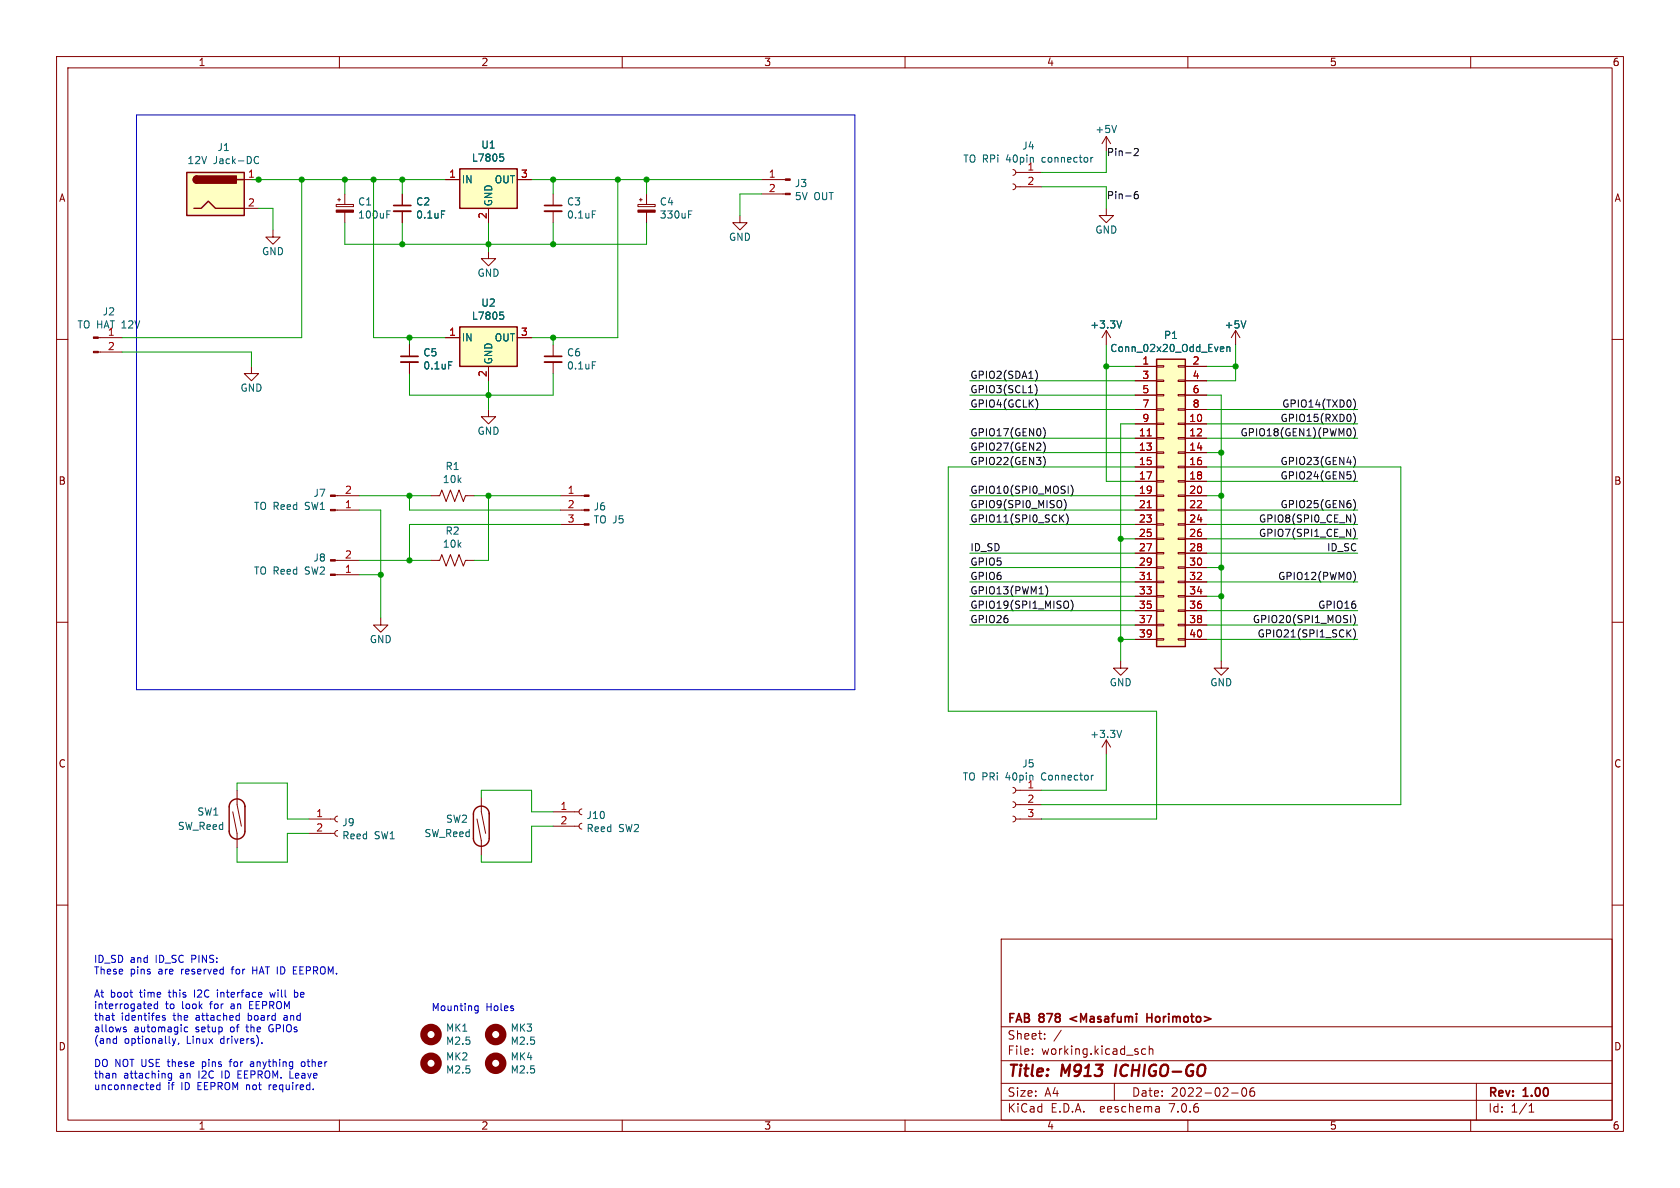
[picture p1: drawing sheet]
EESchema Schematic File Version 4
EELAYER 30 0
EELAYER END
$Descr A4 11693 8268
encoding utf-8
Sheet 1 1
Title "M913 ICHIGO-GO "
Date "2022-02-06"
Rev "1.00"
Comp "FAB 878 <Masafumi Horimoto>"
Comment1 ""
Comment2 ""
Comment3 ""
Comment4 ""
$EndDescr
$Comp
L power:+5V #PWR01
U 1 1
P 8600 2400
F 0 "#PWR01" H 8600 2250 50  0001 C CNN
F 1 "+5V" H 8600 2540 50  0000 C CNN
F 2 "" H 8600 2400 50  0000 C CNN
F 3 "" H 8600 2400 50  0000 C CNN
	1    8600 2400
	1    0    0    -1  
$EndComp
Wire Wire Line
	8600 2400 8600 2550
Wire Wire Line
	8600 2550 8400 2550
Wire Wire Line
	8600 2650 8400 2650
Connection ~ 8600 2550
$Comp
L power:GND #PWR02
U 1 1
P 8500 4600
F 0 "#PWR02" H 8500 4350 50  0001 C CNN
F 1 "GND" H 8500 4450 50  0000 C CNN
F 2 "" H 8500 4600 50  0000 C CNN
F 3 "" H 8500 4600 50  0000 C CNN
	1    8500 4600
	1    0    0    -1  
$EndComp
Wire Wire Line
	8500 2750 8500 3150
Wire Wire Line
	8500 4150 8400 4150
Wire Wire Line
	8500 3950 8400 3950
Connection ~ 8500 4150
Wire Wire Line
	8500 3450 8400 3450
Connection ~ 8500 3950
Wire Wire Line
	8500 3150 8400 3150
Connection ~ 8500 3450
$Comp
L power:GND #PWR03
U 1 1
P 7800 4600
F 0 "#PWR03" H 7800 4350 50  0001 C CNN
F 1 "GND" H 7800 4450 50  0000 C CNN
F 2 "" H 7800 4600 50  0000 C CNN
F 3 "" H 7800 4600 50  0000 C CNN
	1    7800 4600
	1    0    0    -1  
$EndComp
Wire Wire Line
	7800 4450 7900 4450
Wire Wire Line
	7800 2950 7800 3750
Wire Wire Line
	7800 3750 7900 3750
Connection ~ 7800 4450
Connection ~ 7700 2550
Wire Wire Line
	7700 3350 7900 3350
Wire Wire Line
	7700 2550 7900 2550
Wire Wire Line
	7700 2400 7700 2550
$Comp
L power:+3.3V #PWR04
U 1 1
P 7700 2400
F 0 "#PWR04" H 7700 2250 50  0001 C CNN
F 1 "+3.3V" H 7700 2540 50  0000 C CNN
F 2 "" H 7700 2400 50  0000 C CNN
F 3 "" H 7700 2400 50  0000 C CNN
	1    7700 2400
	1    0    0    -1  
$EndComp
Wire Wire Line
	7800 2950 7900 2950
Connection ~ 7800 3750
Wire Wire Line
	7900 2650 6750 2650
Wire Wire Line
	6750 2750 7900 2750
Wire Wire Line
	6750 2850 7900 2850
Wire Wire Line
	7900 3050 6750 3050
Wire Wire Line
	6750 3150 7900 3150
Wire Wire Line
	7900 3450 6750 3450
Wire Wire Line
	6750 3550 7900 3550
Wire Wire Line
	6750 3650 7900 3650
Wire Wire Line
	7900 3850 6750 3850
Wire Wire Line
	6750 3950 7900 3950
Wire Wire Line
	6750 4050 7900 4050
Wire Wire Line
	7900 4150 6750 4150
Wire Wire Line
	6750 4250 7900 4250
Wire Wire Line
	6750 4350 7900 4350
Wire Wire Line
	8400 4250 9450 4250
Wire Wire Line
	8400 4350 9450 4350
Wire Wire Line
	8400 3750 9450 3750
Wire Wire Line
	8400 3850 9450 3850
Wire Wire Line
	8400 3550 9450 3550
Wire Wire Line
	8400 3650 9450 3650
Wire Wire Line
	8400 3350 9450 3350
Wire Wire Line
	8400 2950 9450 2950
Wire Wire Line
	8400 3050 9450 3050
Wire Wire Line
	8400 2850 9450 2850
Wire Wire Line
	8400 4050 9450 4050
Text Label 6750 2650 0    50   ~ 0
GPIO2(SDA1)
Text Label 6750 2750 0    50   ~ 0
GPIO3(SCL1)
Text Label 6750 2850 0    50   ~ 0
GPIO4(GCLK)
Text Label 6750 3050 0    50   ~ 0
GPIO17(GEN0)
Text Label 6750 3150 0    50   ~ 0
GPIO27(GEN2)
Text Label 6750 3250 0    50   ~ 0
GPIO22(GEN3)
Text Label 6750 3450 0    50   ~ 0
GPIO10(SPI0_MOSI)
Text Label 6750 3550 0    50   ~ 0
GPIO9(SPI0_MISO)
Text Label 6750 3650 0    50   ~ 0
GPIO11(SPI0_SCK)
Text Label 6750 3850 0    50   ~ 0
ID_SD
Text Label 6750 3950 0    50   ~ 0
GPIO5
Text Label 6750 4050 0    50   ~ 0
GPIO6
Text Label 6750 4150 0    50   ~ 0
GPIO13(PWM1)
Text Label 6750 4250 0    50   ~ 0
GPIO19(SPI1_MISO)
Text Label 6750 4350 0    50   ~ 0
GPIO26
Text Label 9450 4350 2    50   ~ 0
GPIO20(SPI1_MOSI)
Text Label 9450 4250 2    50   ~ 0
GPIO16
Text Label 9450 4050 2    50   ~ 0
GPIO12(PWM0)
Text Label 9450 3850 2    50   ~ 0
ID_SC
Text Label 9450 3750 2    50   ~ 0
GPIO7(SPI1_CE_N)
Text Label 9450 3650 2    50   ~ 0
GPIO8(SPI0_CE_N)
Text Label 9450 3550 2    50   ~ 0
GPIO25(GEN6)
Text Label 9450 3350 2    50   ~ 0
GPIO24(GEN5)
Text Label 9450 3250 2    50   ~ 0
GPIO23(GEN4)
Text Label 9450 3050 2    50   ~ 0
GPIO18(GEN1)(PWM0)
Text Label 9450 2950 2    50   ~ 0
GPIO15(RXD0)
Text Label 9450 2850 2    50   ~ 0
GPIO14(TXD0)
Wire Wire Line
	8500 2750 8400 2750
Connection ~ 8500 3150
Text Notes 650  7600 0    50   ~ 0
ID_SD and ID_SC PINS:\nThese pins are reserved for HAT ID EEPROM.\n\nAt boot time this I2C interface will be\ninterrogated to look for an EEPROM\nthat identifes the attached board and\nallows automagic setup of the GPIOs\n(and optionally, Linux drivers).\n\nDO NOT USE these pins for anything other\nthan attaching an I2C ID EEPROM. Leave\nunconnected if ID EEPROM not required.
$Comp
L M913-rescue:Mounting_Hole-Mechanical MK1
U 1 1
P 3000 7200
F 0 "MK1" H 3100 7246 50  0000 L CNN
F 1 "M2.5" H 3100 7155 50  0000 L CNN
F 2 "MountingHole:MountingHole_2.7mm_M2.5" H 3000 7200 60  0001 C CNN
F 3 "" H 3000 7200 60  0001 C CNN
	1    3000 7200
	1    0    0    -1  
$EndComp
$Comp
L M913-rescue:Mounting_Hole-Mechanical MK3
U 1 1
P 3450 7200
F 0 "MK3" H 3550 7246 50  0000 L CNN
F 1 "M2.5" H 3550 7155 50  0000 L CNN
F 2 "MountingHole:MountingHole_2.7mm_M2.5" H 3450 7200 60  0001 C CNN
F 3 "" H 3450 7200 60  0001 C CNN
	1    3450 7200
	1    0    0    -1  
$EndComp
$Comp
L M913-rescue:Mounting_Hole-Mechanical MK2
U 1 1
P 3000 7400
F 0 "MK2" H 3100 7446 50  0000 L CNN
F 1 "M2.5" H 3100 7355 50  0000 L CNN
F 2 "MountingHole:MountingHole_2.7mm_M2.5" H 3000 7400 60  0001 C CNN
F 3 "" H 3000 7400 60  0001 C CNN
	1    3000 7400
	1    0    0    -1  
$EndComp
$Comp
L M913-rescue:Mounting_Hole-Mechanical MK4
U 1 1
P 3450 7400
F 0 "MK4" H 3550 7446 50  0000 L CNN
F 1 "M2.5" H 3550 7355 50  0000 L CNN
F 2 "MountingHole:MountingHole_2.7mm_M2.5" H 3450 7400 60  0001 C CNN
F 3 "" H 3450 7400 60  0001 C CNN
	1    3450 7400
	1    0    0    -1  
$EndComp
Text Notes 3000 7050 0    50   ~ 0
Mounting Holes
$Comp
L Connector_Generic:Conn_02x20_Odd_Even P1
U 1 1
P 8100 3450
F 0 "P1" H 8150 4567 50  0000 C CNN
F 1 "Conn_02x20_Odd_Even" H 8150 4476 50  0000 C CNN
F 2 "Connector_PinSocket_2.54mm:PinSocket_2x20_P2.54mm_Vertical" H 3250 2500 50  0001 C CNN
F 3 "" H 3250 2500 50  0001 C CNN
	1    8100 3450
	1    0    0    -1  
$EndComp
Wire Wire Line
	8400 4450 9450 4450
Text Label 9450 4450 2    50   ~ 0
GPIO21(SPI1_SCK)
Wire Wire Line
	8600 2550 8600 2650
Wire Wire Line
	8500 4150 8500 4600
Wire Wire Line
	8500 3950 8500 4150
Wire Wire Line
	8500 3450 8500 3950
Wire Wire Line
	7800 4450 7800 4600
Wire Wire Line
	7700 2550 7700 3350
Wire Wire Line
	7800 3750 7800 4450
Wire Wire Line
	8500 3150 8500 3450
$Comp
L Regulator_Linear:L7805 U1
U 1 1
P 3400 1250
F 0 "U1" H 3400 1492 50  0000 C CNN
F 1 "L7805" H 3400 1401 50  0000 C CNN
F 2 "Package_TO_SOT_THT:TO-220-3_Vertical" H 3425 1100 50  0001 L CIN
F 3 "http://www.st.com/content/ccc/resource/technical/document/datasheet/41/4f/b3/b0/12/d4/47/88/CD00000444.pdf/files/CD00000444.pdf/jcr:content/translations/en.CD00000444.pdf" H 3400 1200 50  0001 C CNN
	1    3400 1250
	1    0    0    -1  
$EndComp
$Comp
L Regulator_Linear:L7805 U2
U 1 1
P 3400 2350
F 0 "U2" H 3400 2592 50  0000 C CNN
F 1 "L7805" H 3400 2501 50  0000 C CNN
F 2 "Package_TO_SOT_THT:TO-220-3_Vertical" H 3425 2200 50  0001 L CIN
F 3 "http://www.st.com/content/ccc/resource/technical/document/datasheet/41/4f/b3/b0/12/d4/47/88/CD00000444.pdf/files/CD00000444.pdf/jcr:content/translations/en.CD00000444.pdf" H 3400 2300 50  0001 C CNN
	1    3400 2350
	1    0    0    -1  
$EndComp
$Comp
L Device:CP_Small C1
U 1 1
P 2400 1450
F 0 "C1" H 2488 1496 50  0000 L CNN
F 1 "100uF" H 2488 1405 50  0000 L CNN
F 2 "Capacitor_THT:CP_Radial_D6.3mm_P2.50mm" H 2400 1450 50  0001 C CNN
F 3 "~" H 2400 1450 50  0001 C CNN
	1    2400 1450
	1    0    0    -1  
$EndComp
$Comp
L Device:CP_Small C4
U 1 1
P 4500 1450
F 0 "C4" H 4588 1496 50  0000 L CNN
F 1 "330uF" H 4588 1405 50  0000 L CNN
F 2 "Capacitor_THT:CP_Radial_D6.3mm_P2.50mm" H 4500 1450 50  0001 C CNN
F 3 "~" H 4500 1450 50  0001 C CNN
	1    4500 1450
	1    0    0    -1  
$EndComp
$Comp
L Device:C_Small C2
U 1 1
P 2800 1450
F 0 "C2" H 2892 1496 50  0000 L CNN
F 1 "0.1uF" H 2892 1405 50  0000 L CNN
F 2 "Capacitor_THT:C_Disc_D3.0mm_W1.6mm_P2.50mm" H 2800 1450 50  0001 C CNN
F 3 "~" H 2800 1450 50  0001 C CNN
	1    2800 1450
	1    0    0    -1  
$EndComp
$Comp
L Device:C_Small C3
U 1 1
P 3850 1450
F 0 "C3" H 3942 1496 50  0000 L CNN
F 1 "0.1uF" H 3942 1405 50  0000 L CNN
F 2 "Capacitor_THT:C_Disc_D3.0mm_W1.6mm_P2.50mm" H 3850 1450 50  0001 C CNN
F 3 "~" H 3850 1450 50  0001 C CNN
	1    3850 1450
	1    0    0    -1  
$EndComp
$Comp
L Device:C_Small C6
U 1 1
P 3850 2500
F 0 "C6" H 3942 2546 50  0000 L CNN
F 1 "0.1uF" H 3942 2455 50  0000 L CNN
F 2 "Capacitor_THT:C_Disc_D3.0mm_W1.6mm_P2.50mm" H 3850 2500 50  0001 C CNN
F 3 "~" H 3850 2500 50  0001 C CNN
	1    3850 2500
	1    0    0    -1  
$EndComp
$Comp
L Device:C_Small C5
U 1 1
P 2850 2500
F 0 "C5" H 2942 2546 50  0000 L CNN
F 1 "0.1uF" H 2942 2455 50  0000 L CNN
F 2 "Capacitor_THT:C_Disc_D3.0mm_W1.6mm_P2.50mm" H 2850 2500 50  0001 C CNN
F 3 "~" H 2850 2500 50  0001 C CNN
	1    2850 2500
	1    0    0    -1  
$EndComp
$Comp
L Connector:Jack-DC J1
U 1 1
P 1500 1350
F 0 "J1" H 1557 1675 50  0000 C CNN
F 1 "12V Jack-DC" H 1557 1584 50  0000 C CNN
F 2 "" H 1550 1310 50  0001 C CNN
F 3 "~" H 1550 1310 50  0001 C CNN
	1    1500 1350
	1    0    0    -1  
$EndComp
$Comp
L Connector:Conn_01x02_Male J3
U 1 1
P 5500 1250
F 0 "J3" H 5472 1224 50  0000 R CNN
F 1 "5V OUT" H 5472 1133 50  0000 R CNN
F 2 "Connector_JST:JST_EH_B2B-EH-A_1x02_P2.50mm_Vertical" H 5500 1250 50  0001 C CNN
F 3 "~" H 5500 1250 50  0001 C CNN
	1    5500 1250
	-1   0    0    -1  
$EndComp
$Comp
L Connector:Conn_01x02_Male J8
U 1 1
P 2300 4000
F 0 "J8" H 2272 3882 50  0000 R CNN
F 1 "TO Reed SW2" H 2272 3973 50  0000 R CNN
F 2 "Connector_JST:JST_EH_B2B-EH-A_1x02_P2.50mm_Vertical" H 2300 4000 50  0001 C CNN
F 3 "~" H 2300 4000 50  0001 C CNN
	1    2300 4000
	1    0    0    1   
$EndComp
$Comp
L Connector:Conn_01x02_Male J7
U 1 1
P 2300 3550
F 0 "J7" H 2272 3432 50  0000 R CNN
F 1 "TO Reed SW1" H 2272 3523 50  0000 R CNN
F 2 "Connector_JST:JST_EH_B2B-EH-A_1x02_P2.50mm_Vertical" H 2300 3550 50  0001 C CNN
F 3 "~" H 2300 3550 50  0001 C CNN
	1    2300 3550
	1    0    0    1   
$EndComp
$Comp
L Connector:Conn_01x02_Female J10
U 1 1
P 4050 5650
F 0 "J10" H 4078 5626 50  0000 L CNN
F 1 "Reed SW2" H 4078 5535 50  0000 L CNN
F 2 "" H 4050 5650 50  0001 C CNN
F 3 "~" H 4050 5650 50  0001 C CNN
	1    4050 5650
	1    0    0    -1  
$EndComp
$Comp
L Connector:Conn_01x03_Female J5
U 1 1
P 7050 5600
F 0 "J5" H 6942 5885 50  0000 C CNN
F 1 "TO PRi 40pin Connector" H 6942 5794 50  0000 C CNN
F 2 "" H 7050 5600 50  0001 C CNN
F 3 "~" H 7050 5600 50  0001 C CNN
	1    7050 5600
	-1   0    0    -1  
$EndComp
$Comp
L Device:R_US R1
U 1 1
P 3150 3450
F 0 "R1" V 3355 3450 50  0000 C CNN
F 1 "10k" V 3264 3450 50  0000 C CNN
F 2 "Resistor_THT:R_Axial_DIN0204_L3.6mm_D1.6mm_P2.54mm_Vertical" V 3190 3440 50  0001 C CNN
F 3 "~" H 3150 3450 50  0001 C CNN
	1    3150 3450
	0    -1   -1   0   
$EndComp
$Comp
L Device:R_US R2
U 1 1
P 3150 3900
F 0 "R2" V 3355 3900 50  0000 C CNN
F 1 "10k" V 3264 3900 50  0000 C CNN
F 2 "Resistor_THT:R_Axial_DIN0204_L3.6mm_D1.6mm_P2.54mm_Vertical" V 3190 3890 50  0001 C CNN
F 3 "~" H 3150 3900 50  0001 C CNN
	1    3150 3900
	0    -1   -1   0   
$EndComp
$Comp
L Switch:SW_Reed SW1
U 1 1
P 1650 5700
F 0 "SW1" V 1700 5900 50  0000 C CNN
F 1 "SW_Reed" V 1600 5950 50  0000 C CNN
F 2 "" H 1650 5700 50  0001 C CNN
F 3 "~" H 1650 5700 50  0001 C CNN
	1    1650 5700
	0    -1   -1   0   
$EndComp
$Comp
L Switch:SW_Reed SW2
U 1 1
P 3350 5750
F 0 "SW2" V 3400 6000 50  0000 R CNN
F 1 "SW_Reed" V 3300 6150 50  0000 R CNN
F 2 "" H 3350 5750 50  0001 C CNN
F 3 "~" H 3350 5750 50  0001 C CNN
	1    3350 5750
	0    -1   -1   0   
$EndComp
$Comp
L power:GND #PWR?
U 1 1
P 3400 2850
F 0 "#PWR?" H 3400 2600 50  0001 C CNN
F 1 "GND" H 3400 2700 50  0000 C CNN
F 2 "" H 3400 2850 50  0000 C CNN
F 3 "" H 3400 2850 50  0000 C CNN
	1    3400 2850
	1    0    0    -1  
$EndComp
$Comp
L Connector:Conn_01x02_Male J2
U 1 1
P 650 2350
F 0 "J2" H 758 2531 50  0000 C CNN
F 1 "TO HAT 12V" H 758 2440 50  0000 C CNN
F 2 "" H 650 2350 50  0001 C CNN
F 3 "~" H 650 2350 50  0001 C CNN
	1    650  2350
	1    0    0    -1  
$EndComp
Wire Wire Line
	1750 1250 1800 1250
Connection ~ 1800 1250
Wire Wire Line
	1800 1250 2100 1250
$Comp
L power:GND #PWR?
U 1 1
P 1900 1600
F 0 "#PWR?" H 1900 1350 50  0001 C CNN
F 1 "GND" H 1900 1450 50  0000 C CNN
F 2 "" H 1900 1600 50  0000 C CNN
F 3 "" H 1900 1600 50  0000 C CNN
	1    1900 1600
	1    0    0    -1  
$EndComp
$Comp
L power:GND #PWR?
U 1 1
P 5150 1500
F 0 "#PWR?" H 5150 1250 50  0001 C CNN
F 1 "GND" H 5150 1350 50  0000 C CNN
F 2 "" H 5150 1500 50  0000 C CNN
F 3 "" H 5150 1500 50  0000 C CNN
	1    5150 1500
	1    0    0    -1  
$EndComp
Wire Wire Line
	5300 1350 5150 1350
Wire Wire Line
	5150 1350 5150 1500
$Comp
L power:GND #PWR?
U 1 1
P 3400 1750
F 0 "#PWR?" H 3400 1500 50  0001 C CNN
F 1 "GND" H 3400 1600 50  0000 C CNN
F 2 "" H 3400 1750 50  0000 C CNN
F 3 "" H 3400 1750 50  0000 C CNN
	1    3400 1750
	1    0    0    -1  
$EndComp
Wire Wire Line
	1800 1450 1900 1450
Wire Wire Line
	1900 1450 1900 1600
Wire Wire Line
	3400 1550 3400 1700
Wire Wire Line
	3400 2850 3400 2750
Wire Wire Line
	4500 1350 4500 1250
Connection ~ 4500 1250
Wire Wire Line
	4500 1250 5300 1250
Wire Wire Line
	3850 1350 3850 1250
Wire Wire Line
	3700 1250 3850 1250
Connection ~ 3850 1250
Wire Wire Line
	3850 1250 4300 1250
Wire Wire Line
	4500 1550 4500 1700
Wire Wire Line
	4500 1700 3850 1700
Connection ~ 3400 1700
Wire Wire Line
	3400 1700 3400 1750
Wire Wire Line
	3850 1550 3850 1700
Connection ~ 3850 1700
Wire Wire Line
	3850 1700 3400 1700
Wire Wire Line
	2400 1350 2400 1250
Connection ~ 2400 1250
Wire Wire Line
	2400 1250 2600 1250
Wire Wire Line
	2800 1350 2800 1250
Connection ~ 2800 1250
Wire Wire Line
	2800 1250 3100 1250
Wire Wire Line
	2400 1550 2400 1700
Wire Wire Line
	2400 1700 2800 1700
Wire Wire Line
	2800 1550 2800 1700
Connection ~ 2800 1700
Wire Wire Line
	2800 1700 3400 1700
Wire Wire Line
	2850 2600 2850 2750
Wire Wire Line
	2850 2750 3400 2750
Connection ~ 3400 2750
Wire Wire Line
	3400 2750 3400 2650
Wire Wire Line
	3850 2600 3850 2750
Wire Wire Line
	3850 2750 3400 2750
Wire Wire Line
	3700 2350 3850 2350
Wire Wire Line
	4300 2350 4300 1250
Connection ~ 4300 1250
Wire Wire Line
	4300 1250 4500 1250
Wire Wire Line
	3850 2400 3850 2350
Connection ~ 3850 2350
Wire Wire Line
	3850 2350 4300 2350
Wire Wire Line
	3100 2350 2850 2350
Wire Wire Line
	2600 2350 2600 1250
Connection ~ 2600 1250
Wire Wire Line
	2600 1250 2800 1250
Wire Wire Line
	2850 2400 2850 2350
Connection ~ 2850 2350
Wire Wire Line
	2850 2350 2600 2350
$Comp
L power:GND #PWR?
U 1 1
P 1750 2550
F 0 "#PWR?" H 1750 2300 50  0001 C CNN
F 1 "GND" H 1750 2400 50  0000 C CNN
F 2 "" H 1750 2550 50  0000 C CNN
F 3 "" H 1750 2550 50  0000 C CNN
	1    1750 2550
	1    0    0    -1  
$EndComp
Wire Wire Line
	850  2450 1750 2450
Wire Wire Line
	1750 2450 1750 2550
Wire Wire Line
	850  2350 2100 2350
Wire Wire Line
	2100 2350 2100 1250
Connection ~ 2100 1250
Wire Wire Line
	2100 1250 2400 1250
Text Label 7700 1400 0    50   ~ 0
Pin-6
Text Label 7700 1100 0    50   ~ 0
Pin-2
Wire Wire Line
	7700 1200 7700 1050
Wire Wire Line
	7250 1200 7700 1200
Wire Wire Line
	7700 1300 7700 1450
Wire Wire Line
	7250 1300 7700 1300
$Comp
L power:GND #PWR?
U 1 1
P 7700 1450
F 0 "#PWR?" H 7700 1200 50  0001 C CNN
F 1 "GND" H 7700 1300 50  0000 C CNN
F 2 "" H 7700 1450 50  0000 C CNN
F 3 "" H 7700 1450 50  0000 C CNN
	1    7700 1450
	1    0    0    -1  
$EndComp
$Comp
L power:+5V #PWR?
U 1 1
P 7700 1050
F 0 "#PWR?" H 7700 900 50  0001 C CNN
F 1 "+5V" H 7700 1200 50  0000 C CNN
F 2 "" H 7700 1050 50  0000 C CNN
F 3 "" H 7700 1050 50  0000 C CNN
	1    7700 1050
	1    0    0    -1  
$EndComp
$Comp
L Connector:Conn_01x02_Female J4
U 1 1
P 7050 1200
F 0 "J4" H 6942 1385 50  0000 C CNN
F 1 "TO RPi 40pin connector" H 6942 1294 50  0000 C CNN
F 2 "" H 7050 1200 50  0001 C CNN
F 3 "~" H 7050 1200 50  0001 C CNN
	1    7050 1200
	-1   0    0    -1  
$EndComp
$Comp
L power:+3.3V #PWR?
U 1 1
P 7700 5250
F 0 "#PWR?" H 7700 5100 50  0001 C CNN
F 1 "+3.3V" H 7700 5390 50  0000 C CNN
F 2 "" H 7700 5250 50  0000 C CNN
F 3 "" H 7700 5250 50  0000 C CNN
	1    7700 5250
	1    0    0    -1  
$EndComp
$Comp
L power:GND #PWR?
U 1 1
P 2650 4300
F 0 "#PWR?" H 2650 4050 50  0001 C CNN
F 1 "GND" H 2650 4150 50  0000 C CNN
F 2 "" H 2650 4300 50  0000 C CNN
F 3 "" H 2650 4300 50  0000 C CNN
	1    2650 4300
	1    0    0    -1  
$EndComp
Wire Wire Line
	7250 5500 7700 5500
Wire Wire Line
	7700 5500 7700 5250
Wire Wire Line
	9750 3250 9750 5600
Wire Wire Line
	9750 5600 7250 5600
Wire Wire Line
	8400 3250 9750 3250
Wire Wire Line
	7250 5700 8050 5700
Wire Wire Line
	8050 5700 8050 4950
Wire Wire Line
	8050 4950 6600 4950
Wire Wire Line
	6600 4950 6600 3250
Wire Wire Line
	6600 3250 7900 3250
Wire Wire Line
	1650 5500 1650 5450
Wire Wire Line
	1650 5450 2000 5450
Wire Wire Line
	2000 5450 2000 5700
Wire Wire Line
	2000 5700 2150 5700
Wire Wire Line
	1650 5900 1650 6000
Wire Wire Line
	1650 6000 2000 6000
Wire Wire Line
	2000 6000 2000 5800
Wire Wire Line
	2000 5800 2150 5800
Wire Wire Line
	3350 5550 3350 5500
Wire Wire Line
	3350 5500 3700 5500
Wire Wire Line
	3700 5500 3700 5650
Wire Wire Line
	3700 5650 3850 5650
Wire Wire Line
	3350 5950 3350 6000
Wire Wire Line
	3350 6000 3700 6000
Wire Wire Line
	3700 6000 3700 5750
Wire Wire Line
	3700 5750 3850 5750
Wire Wire Line
	3900 3450 3400 3450
Wire Wire Line
	3000 3900 2850 3900
Wire Wire Line
	3400 3450 3400 3900
Wire Wire Line
	3400 3900 3300 3900
Connection ~ 3400 3450
Wire Wire Line
	3400 3450 3300 3450
Wire Wire Line
	2500 3550 2650 3550
Wire Wire Line
	2650 3550 2650 4000
Wire Wire Line
	2500 4000 2650 4000
Connection ~ 2650 4000
Wire Wire Line
	2650 4000 2650 4300
Wire Wire Line
	3900 3550 2850 3550
Wire Wire Line
	2850 3550 2850 3450
Wire Wire Line
	2500 3450 2850 3450
Connection ~ 2850 3450
Wire Wire Line
	2850 3450 3000 3450
Wire Wire Line
	2850 3900 2850 3650
Wire Wire Line
	2850 3650 3900 3650
Connection ~ 2850 3900
Wire Wire Line
	2850 3900 2500 3900
$Comp
L Connector:Conn_01x02_Female J9
U 1 1
P 2350 5700
F 0 "J9" H 2378 5676 50  0000 L CNN
F 1 "Reed SW1" H 2378 5585 50  0000 L CNN
F 2 "" H 2350 5700 50  0001 C CNN
F 3 "~" H 2350 5700 50  0001 C CNN
	1    2350 5700
	1    0    0    -1  
$EndComp
$Comp
L Connector:Conn_01x03_Male J6
U 1 1
P 4100 3550
F 0 "J6" H 4072 3574 50  0000 R CNN
F 1 "TO J5" H 4072 3483 50  0000 R CNN
F 2 "Connector_JST:JST_EH_B3B-EH-A_1x03_P2.50mm_Vertical" H 4100 3550 50  0001 C CNN
F 3 "~" H 4100 3550 50  0001 C CNN
	1    4100 3550
	-1   0    0    -1  
$EndComp
Wire Notes Line
	950  800  5950 800 
Wire Notes Line
	5950 800  5950 4800
Wire Notes Line
	5950 4800 950  4800
Wire Notes Line
	950  4800 950  800 
$EndSCHEMATC
